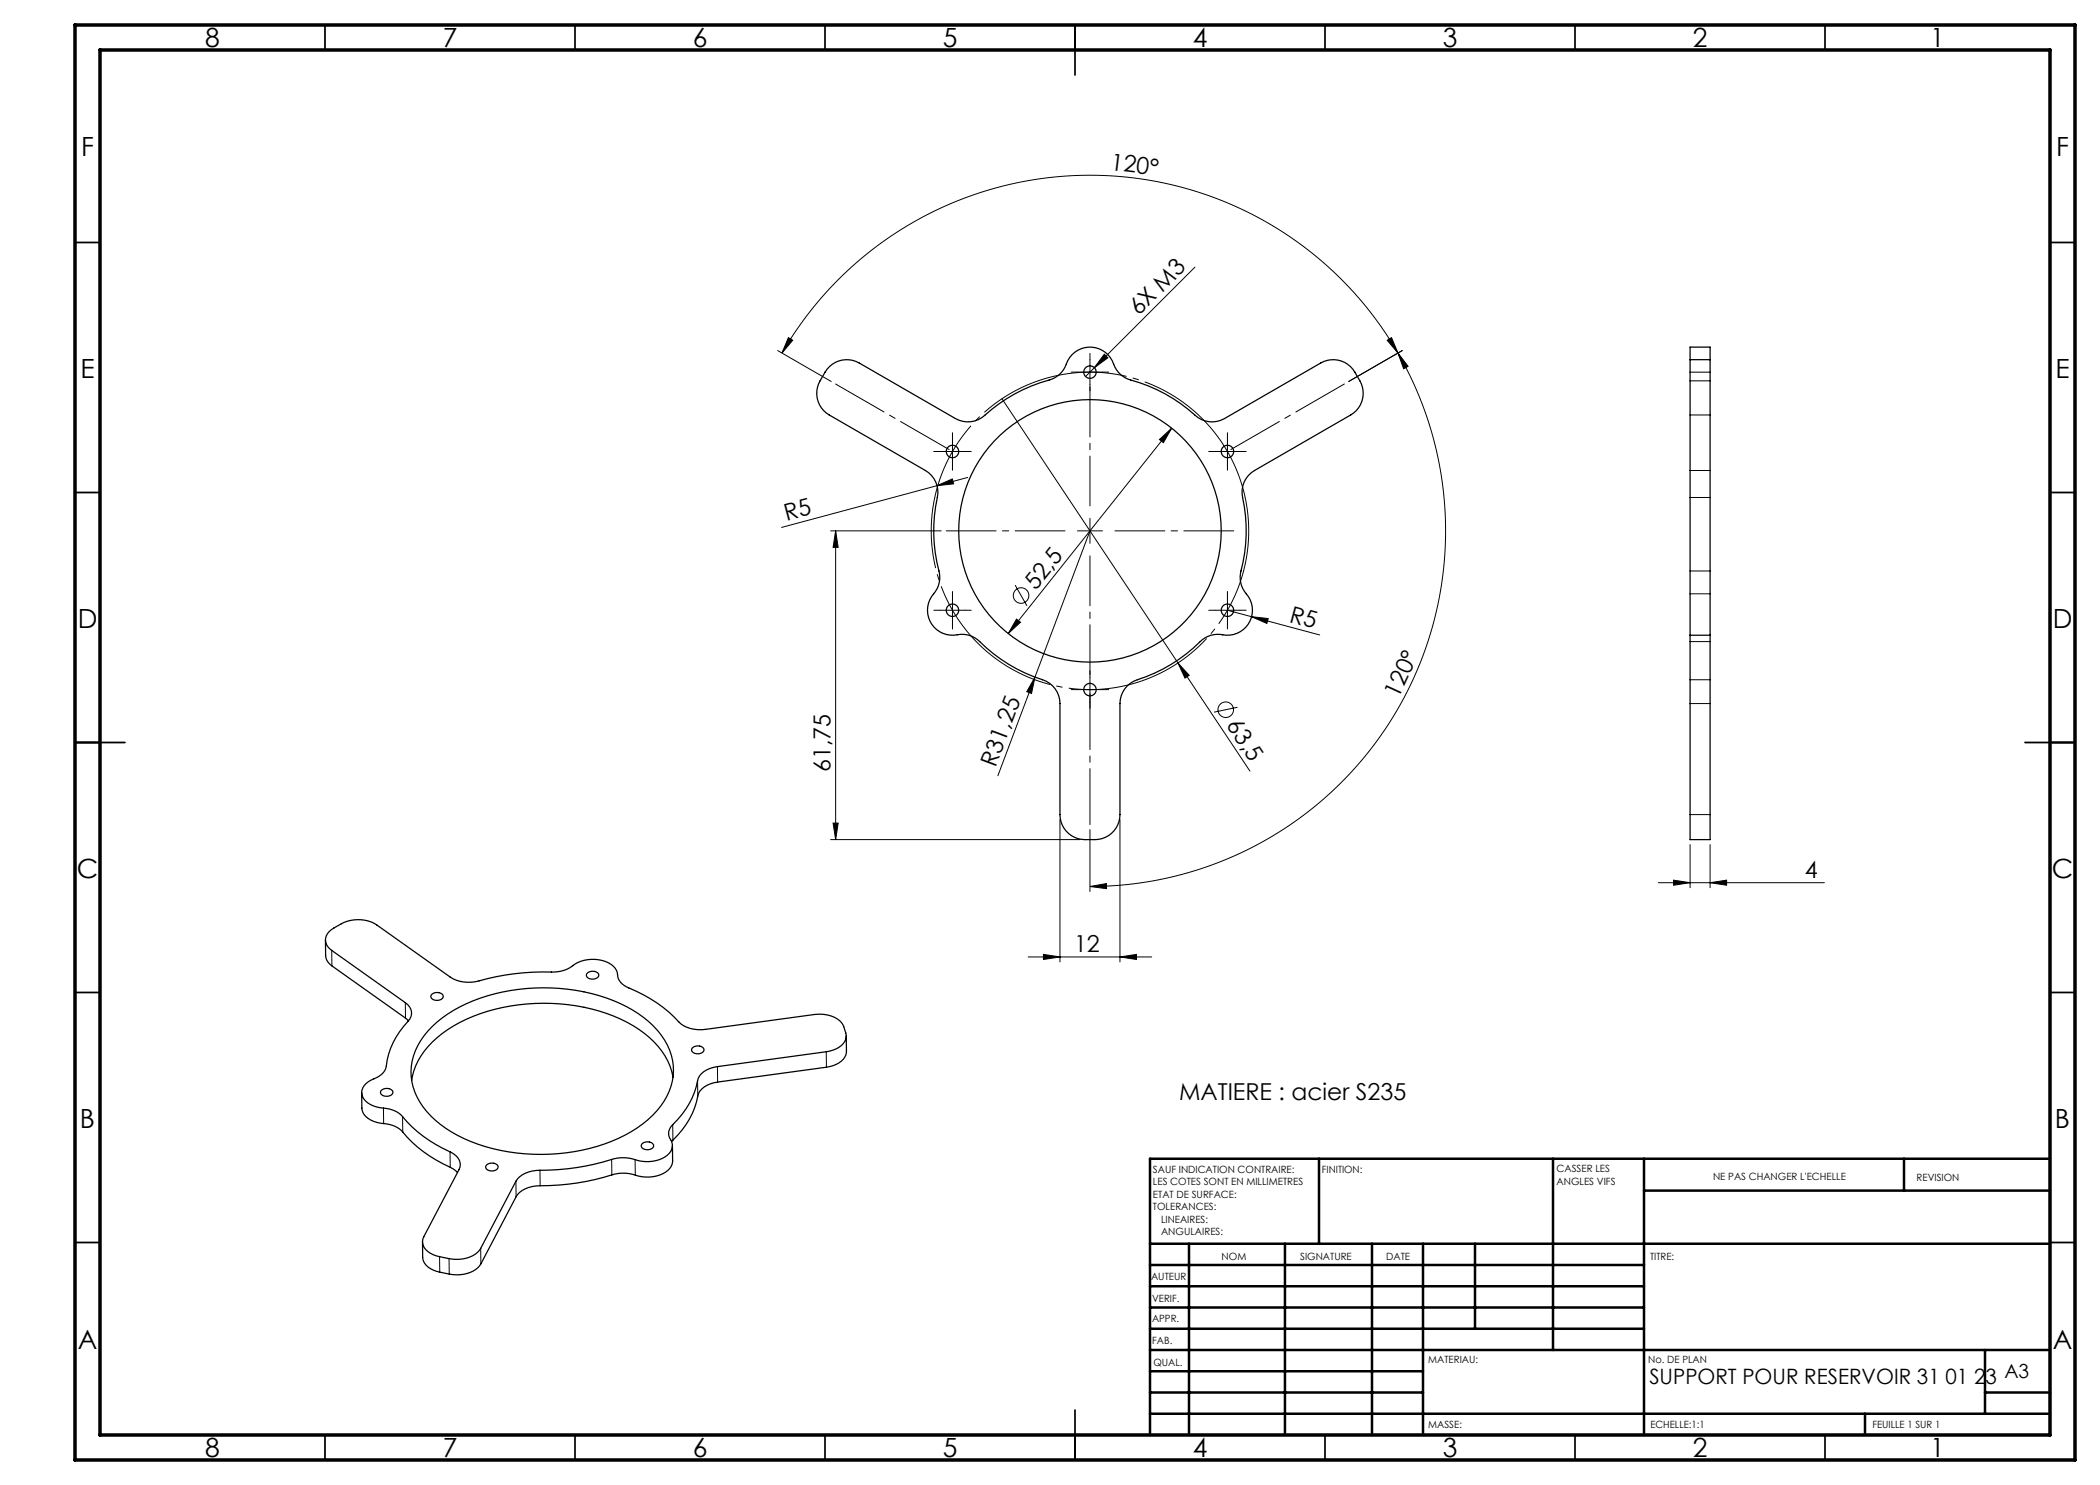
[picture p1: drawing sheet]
<svg xmlns="http://www.w3.org/2000/svg" width="420mm" height="297mm" viewBox="0 0 420 297" stroke-linecap="round" stroke-linejoin="round" font-family="sans-serif">
<g fill="none" stroke="#000" stroke-width=".2">
<path d="M239 53.4l-21.9 21.9M155.5 70.1l10.7 6.2M156.4 70.6a71.1 71.1 0 0 1 123.2 0M157.7 67.5l.8 .6-2.1 2.5zM200.4 79.7l49.6 74.5M215.5 74.4h5M218 71.9v5M220.9 70.8l.7 .8-2.7 1.9zM277.4 68.1l.9-.6 1.3 3.1zM279.6 70.6l2 2.7-.9 .5zM279.6 70.6a71.1 71.1 0 0 1-61.6 106.7M280.5 70.1l-10.8 6.2"/>
<path d="M187.4 97.1l3.1-1.3 .2 1zM188 90.3h5M190.5 87.8v5M193.5 95.5l-37.2 10M231.9 87.9l2.4-2.3-1.6 2.9zM234.3 85.6l-32.7 41.1M243 90.3h5M245.5 87.8v5M166.1 106.2h22.1M167.1 106.2l.5 3.3h-1zM167.1 106.2v61.7M190.5 119.5v5"/>
<path d="M203 117l2.4 4.2M215.5 106.2h5M218 106.2l-11 29.2M218 103.7v5M245.5 119.5v5M188 122h5M203.3 123.8l.8 .6-2.5 2.3zM207 135.4l-.7 3.3-.9-.4zM207 135.4l-7.4 19.8M215.5 137.9h5M218 135.4v5M235.6 132.6l2.2 2.5-.8 .5z"/>
<path d="M243 122h5M245.5 122l18.4 5M250.3 123.3l3.3 .4-.2 1zM247.5 141.5l-4.7 .9M166.1 167.9h49.9M166.6 164.6h1l-.5 3.3zM212 163.9v28.5M218 177.3l3.3-.6v1zM218 165.9v12.4M224 163.9v28.5M331.7 176.5h33.2M334.7 176l3.3 .5-3.3 .5z"/>
<path d="M338 168.9v8.6M342 176.5l3.3-.5v1zM342 168.9v8.6M205.6 191.4h24.7M208.7 190.9l3.3 .5-3.3 .5zM224 191.4l3.3-.5v1z"/>
<circle cx="204.2" cy="119.1" r="1.56"/>
<circle cx="245.1" cy="141.9" r="1.56"/>
</g>
<path d="M248.4 96.9a31.7 31.7 0 0 0-53.2-12.8 31.7 31.7 0 0 0 14.6 52.7 31.7 31.7 0 0 0 39-38.3l-.4-1.6" fill="none" stroke="#000" stroke-width=".2" stroke-dasharray="30.5 1.3 1.3 1.3" stroke-dashoffset="1.2" stroke-linecap="butt"/>
<path d="M189.8 89.9l-22.7-13.1M246.2 89.9l22.7-13.1M218 164.9v-26.2" fill="none" stroke="#000" stroke-width=".2" stroke-dasharray="30.5 1.3 1.3 1.3" stroke-dashoffset="19.3"/>
<path d="M213 106.2h-23.8M218 101.2v-23.8M218 111.2v23.7M223 106.2h23.7" fill="none" stroke="#000" stroke-width=".2" stroke-dasharray="30.5 1.3 1.3 1.3" stroke-dashoffset="20.5"/>
<g fill="none" stroke="#000" stroke-width=".2" stroke-dasharray="30.5 1.3 1.3 1.3">
<path d="M215.5 74.4h-1.3M218 71.9v-1.2M218 76.9v1.3M220.5 74.4h1.2M188 90.3h-1.3M190.5 87.8v-1.3M190.5 92.8v1.2M193 90.3h1.2M243 90.3h-1.3M245.5 87.8v-1.3M245.5 92.8v1.2M248 90.3h1.2"/>
<path d="M190.5 119.5v-1.2M245.5 119.5v-1.2M188 122h-1.3M190.5 124.5v1.3M193 122h1.2M215.5 137.9h-1.3M218 135.4v-1.2M220.5 137.9h1.2M243 122h-1.3M245.5 124.5v1.3M248 122h1.2M218 140.4v1.3"/>
</g>
<g fill="none" stroke="#000" stroke-width=".35">
<path d="M65 5v5M115 5v5M165 5v5M215 5v10M265 5v5M315 5v5M365 5v5M15 48.5h5M410 48.5h5M15 98.5h5M410 98.5h5M15 148.5h10"/>
<path d="M405 148.5h10M15 198.5h5M410 198.5h5M15 248.5h5M410 248.5h5M65 287v5M115 287v5M165 287v5M215 282v10M265 287v5M315 287v5M365 287v5"/>
</g>
<g fill="none" stroke="#000" stroke-width=".5">
<path d="M263.8 231.8v17M310.6 231.8v38.2M328.8 231.8v55.2M328.8 238.1h81.2M380.8 231.8v6.3M410 231.8h-180v55.2M230 248.8h180M230 257.3h98.8M230 253h98.8M237.8 248.8v38.2M257 248.8v38.2M274.4 248.8v38.2"/>
<path d="M284.6 248.8v38.2M295 248.8v17M230 265.8h98.8M230 261.5h98.8M230 278.5h54.6M230 274.3h54.6M230 270h180M397 278.5h13M397 270v12.8M230 282.8h180M373 282.8v4.2"/>
</g>
<path d="M15 5h400v287h-400zM20 10h390v277h-390z" fill="none" stroke="#000" stroke-width=".7"/>
<g fill="#000">
<path d="M220.9 70.8l.7 .8-2.7 1.9zM187.4 97.1l3.1-1.3 .2 1zM207 135.4l-.7 3.3-.9-.4zM235.6 132.6l2.2 2.5-.8 .5zM250.3 123.3l3.3 .4-.2 1z"/>
<path d="M277.4 68.1l.9-.6 1.3 3.1zM157.7 67.5l.8 .6-2.1 2.5z"/>
<path d="M231.9 87.9l.8 .6 1.6-2.9zM203.3 123.8l-1.7 2.9 2.5-2.3z"/>
<path d="M167.1 106.2l.5 3.3h-1zM166.6 164.6h1l-.5 3.3z"/>
<path d="M218 177.3l3.3-.6v1zM279.6 70.6l2 2.7-.9 .5z"/>
<path d="M334.7 176l3.3 .5-3.3 .5zM342 176.5l3.3-.5v1z"/>
<path d="M208.7 190.9l3.3 .5-3.3 .5zM224 191.4l3.3-.5v1z"/>
</g>
<g fill="none" stroke="#000" stroke-width=".25">
<path d="M165.9 73.3a5 5 0 0 1 5.9-.7l19.3 11.1a5 5 0 0 0 5.8-.6 31.9 31.9 0 0 1 13.5-7.3 5.5 5.5 0 0 0 3.1-3.7 5.1 5.1 0 0 1 5.2-2.6 5.1 5.1 0 0 1 4.3 3.9l.6 1 .9 .8a8.9 8.9 0 0 0 3.4 1.3 32.9 32.9 0 0 1 11.8 7.1 5 5 0 0 0 5.2 .1l19.2-11.1a5 5 0 0 1 6.9 1.8 7.2 7.2 0 0 1 1.6 4.5 5 5 0 0 1-2.5 4.1l-19.2 11.1a5 5 0 0 0-2.4 5.4 31.9 31.9 0 0 1-.4 15.3 5.5 5.5 0 0 0 1.6 4.5 5.1 5.1 0 0 1-.3 5.8 5.1 5.1 0 0 1-5.5 1.8h-1.2l-1.2 .4a8.9 8.9 0 0 0-2.8 2.3 32.9 32.9 0 0 1-12 6.6 5 5 0 0 0-2.7 4.5v22.2a5 5 0 0 1-5 5 7.2 7.2 0 0 1-4.7-.8 5 5 0 0 1-2.3-4.2v-22.2a5 5 0 0 0-3.5-4.7 32 32 0 0 1-13-8.1 5.5 5.5 0 0 0-4.8-.9 5.1 5.1 0 0 1-4.8-3.1 5.1 5.1 0 0 1 1.2-5.6l.6-1.1 .2-1.2a8.9 8.9 0 0 0-.5-3.6 32.9 32.9 0 0 1 .2-13.7 5 5 0 0 0-2.5-4.6l-19.3-11.1a5 5 0 0 1-1.8-6.8l1-1.8zM338 71.9v55.1M338 71.9v-2.5h4v2.5M338 71.9h4M342 71.9v55.1M338 127v40.9h4v-40.9M338 127h4M65.1 188v3.1a2.58 2.58 0 0 0 1.3 2.1l15.3 11M65.9 186.3a8 8 0 0 1 8.9-1.6l15.2 10.7a7.1 7.1 0 0 0 5.8 .8 53.1 53.1 0 0 1 15.7-1.8l2.2-.7a7.2 7.2 0 0 1 9-.5 3.6 3.6 0 0 1 1 2.5l.4 .8 .7 .6a34.5 34.5 0 0 1 10 6.3 6.3 6.3 0 0 0 6.3 2.5l21.8-3a5.8 5.8 0 0 1 5.7 2 3.2 3.2 0 0 1 0 3.9 5.5 5.5 0 0 1-3.4 1.6l-21.7 2.9a4.3 4.3 0 0 0-4.2 4 17.6 17.6 0 0 1-5.1 8 2.37 2.37 0 0 0 .1 3 2.69 2.69 0 0 1-1.8 3.4 8.5 8.5 0 0 1-6.6-.1h-2.4a52.9 52.9 0 0 1-16.3 2.5 5.2 5.2 0 0 0-4 2.2l-7.1 13.4a5.9 5.9 0 0 1-6.3 2 8.8 8.8 0 0 1-4.2-1.4 2.34 2.34 0 0 1-.8-3l7-13.4a2.62 2.62 0 0 0-1.8-3.5 27.6 27.6 0 0 1-10.2-7.7l-.9-.5-1.6-.5a5.5 5.5 0 0 1-4.8-2.3 2.63 2.63 0 0 1 1.7-3.4 4 4 0 0 0 3.1-2.8 16.1 16.1 0 0 1 4.7-9.4 2.31 2.31 0 0 0-.9-3.3l-14.8-10.4a2.34 2.34 0 0 1-.4-3.8zM86.4 198.8a1.47 1.47 0 0 1 2.3 .4 1.41 1.41 0 0 1-2.5 .3v-.3zM117.6 194.5a1.47 1.47 0 0 1 2.2 .5 1.41 1.41 0 0 1-2.5 .2l.1-.5zM72.3 218.5l.1 3.1a3.4 3.4 0 0 0 2.9 2.9l.7 .1a6.2 6.2 0 0 1 5.4 2.8 28.5 28.5 0 0 0 9.2 6.4l.9 .7"/>
<path d="M76.4 218a1.47 1.47 0 0 1 2.2 .4 1.41 1.41 0 0 1-2.5 .2l.1-.4zM86.4 205.3a30.9 30.9 0 0 1 19-7.6 35.9 35.9 0 0 1 22.3 5.1 14.6 14.6 0 0 1 7 10.3 12.9 12.9 0 0 1-5.2 10.9 33.1 33.1 0 0 1-21.3 6.9 33.5 33.5 0 0 1-20.1-6 13.5 13.5 0 0 1-5.9-10.6 12.8 12.8 0 0 1 4.2-9zM134.6 215.4a14.5 14.5 0 0 0-6.8-9.5 36.4 36.4 0 0 0-25.6-4.7 29.2 29.2 0 0 0-15.8 7.2 13.3 13.3 0 0 0-4.1 7.7M138.6 209.5a1.47 1.47 0 0 1 2.2 .4 1.41 1.41 0 0 1-2.5 .2l.1-.4zM169.3 207.2v3.1a3.3 3.3 0 0 1-2.7 2.8l-1.3 .3-21.8 3a4.3 4.3 0 0 0-4.2 4 17.5 17.5 0 0 1-5 7.9M97.4 232.9a1.47 1.47 0 0 1 2.2 .5 1.41 1.41 0 0 1-2.4 .2l-.1-.3zM128.5 228.7a1.47 1.47 0 0 1 2.2 .4 1.41 1.41 0 0 1-2.4 .2v-.4zM134.5 229.1v3.1a3.3 3.3 0 0 1-2.6 2.8 8.7 8.7 0 0 1-6-.3h-2.4a53 53 0 0 1-16.3 2.5 5.2 5.2 0 0 0-4 2.1l-7 13.5a5.9 5.9 0 0 1-6.4 2 8.8 8.8 0 0 1-4.2-1.4 2.61 2.61 0 0 1-1.1-1.9v-3.1"/>
<circle cx="218" cy="74.4" r="1.25"/>
<circle cx="190.5" cy="90.3" r="1.25"/>
<circle cx="245.5" cy="90.3" r="1.25"/>
<circle cx="218" cy="106.2" r="26.2"/>
<circle cx="190.5" cy="122" r="1.25"/>
<circle cx="218" cy="137.9" r="1.25"/>
<circle cx="245.5" cy="122" r="1.25"/>
</g>
<g fill="none" stroke="#000" stroke-width=".2" stroke-dasharray="6.3 1.3 1.3 1.3 1.3 1.3">
<path d="M338 76.2h4M342 74.4h-4M338 94.1h4M342 83h-4M342 99.5h-4M338 114.2h4M342 118.8h-4M338 136h4M342 128.3h-4M342 140.7h-4M338 162.9h4M66.3 190.1l.1 3.1"/>
<path d="M81.1 203.6v-3.1M139.6 219.2l-.1-3.1M143.5 213.3v3.1M165.3 213.4l-.1-3M76.7 224.7v-3.1M80.5 223.3l.1 3.1M90 233.5v-3.1M103.2 239.3v-3M108 234.1v3M122.4 235l-.1-3.1M127 231.9l.1 3.1M134.5 224.9l.1 3.1"/>
<path d="M87.9 251.3l.1 3.1M89.8 254.8v-3.1M96.1 249.7l.1 3.1"/>
</g>
<g font-size="5.3">
<text x="41" y="9.5">8</text>
<text x="88.5" y="9.5">7</text>
<text x="138.5" y="9.5">6</text>
<text x="188.5" y="9.5">5</text>
<text x="238.5" y="9.5">4</text>
<text x="288.5" y="9.5">3</text>
<text x="338.5" y="9.5">2</text>
<text x="386" y="9.5">1</text>
<text x="16.2" y="31.3">F</text>
<text x="411.2" y="31.3">F</text>
<text x="16.1" y="75.5">E</text>
<text x="411.1" y="75.5">E</text>
<text x="15.5" y="125.5">D</text>
<text x="410.5" y="125.5">D</text>
<text x="15.4" y="175.5">C</text>
<text x="410.4" y="175.5">C</text>
<text x="16" y="225.5">B</text>
<text x="411" y="225.5">B</text>
<text x="15.5" y="269.8">A</text>
<text x="410.5" y="269.8">A</text>
<text x="41" y="291.5">8</text>
<text x="88.5" y="291.5">7</text>
<text x="138.5" y="291.5">6</text>
<text x="188.5" y="291.5">5</text>
<text x="238.5" y="291.5">4</text>
<text x="288.5" y="291.5">3</text>
<text x="338.5" y="291.5">2</text>
<text x="386" y="291.5">1</text>
</g>
<g font-size="4.7">
<text x="222" y="34" transform="rotate(7 222 34)">120°</text>
<text x="227.8" y="63.3" transform="rotate(-45 227.8 63.3)">6X M3</text>
<text x="157.3" y="104.2" transform="rotate(-15 157.3 104.2)">R5</text>
<text x="207.2" y="118.2" transform="rotate(-51 207.2 118.2)">52,5</text>
<text x="257.7" y="124.3" transform="rotate(15 257.7 124.3)">R5</text>
<text x="279.7" y="139.8" transform="rotate(-65 279.7 139.8)">120°</text>
<text x="245.1" y="145" transform="rotate(56 245.1 145)">63,5</text>
<text x="166.1" y="154.5" transform="rotate(-90 166.1 154.5)">61,75</text>
<text x="199.1" y="153.6" transform="rotate(-69 199.1 153.6)">R31,25</text>
<text x="361" y="175.5">4</text>
<text x="214.8" y="190.4">12</text>
<text x="235.8" y="220.1">MATIERE : acier S235</text>
</g>
<text font-size="4.2" x="329.9" y="276.8">SUPPORT POUR RESERVOIR 31 01 23</text>
<text font-size="3.9" x="400.9" y="275.5">A3</text>
<g font-size="2">
<text x="230.6" y="234.6">SAUF INDICATION CONTRAIRE:</text>
<text x="230.6" y="237.1">LES COTES SONT EN MILLIMETRES</text>
<text x="230.6" y="239.6">ETAT DE SURFACE:</text>
<text x="264.4" y="234.6">FINITION:</text>
<text x="311.3" y="234.5">CASSER LES</text>
<text x="311.3" y="237">ANGLES VIFS</text>
<text x="342.6" y="236">NE PAS CHANGER L'ECHELLE</text>
<text x="383.3" y="236.2">REVISION</text>
<text x="230.6" y="242.1">TOLERANCES:</text>
<text x="232.2" y="244.6">LINEAIRES:</text>
<text x="232.2" y="247.1">ANGULAIRES:</text>
<text x="244.3" y="252">NOM</text>
<text x="260" y="251.9">SIGNATURE</text>
<text x="277.2" y="251.9">DATE</text>
<text x="330" y="251.9">TITRE:</text>
<text x="230.2" y="256.1">AUTEUR</text>
<text x="230.4" y="260.3">VERIF.</text>
<text x="230.4" y="264.4">APPR.</text>
<text x="230.5" y="268.8">FAB.</text>
<text x="230.7" y="273.1">QUAL.</text>
<text x="285.7" y="272.5">MATERIAU:</text>
<text x="329.6" y="272.5">No. DE PLAN</text>
<text x="285.6" y="285.5">MASSE:</text>
<text x="330.1" y="285.6">ECHELLE:1:1</text>
<text x="374.5" y="285.6">FEUILLE 1 SUR 1</text>
</g>
</svg>
